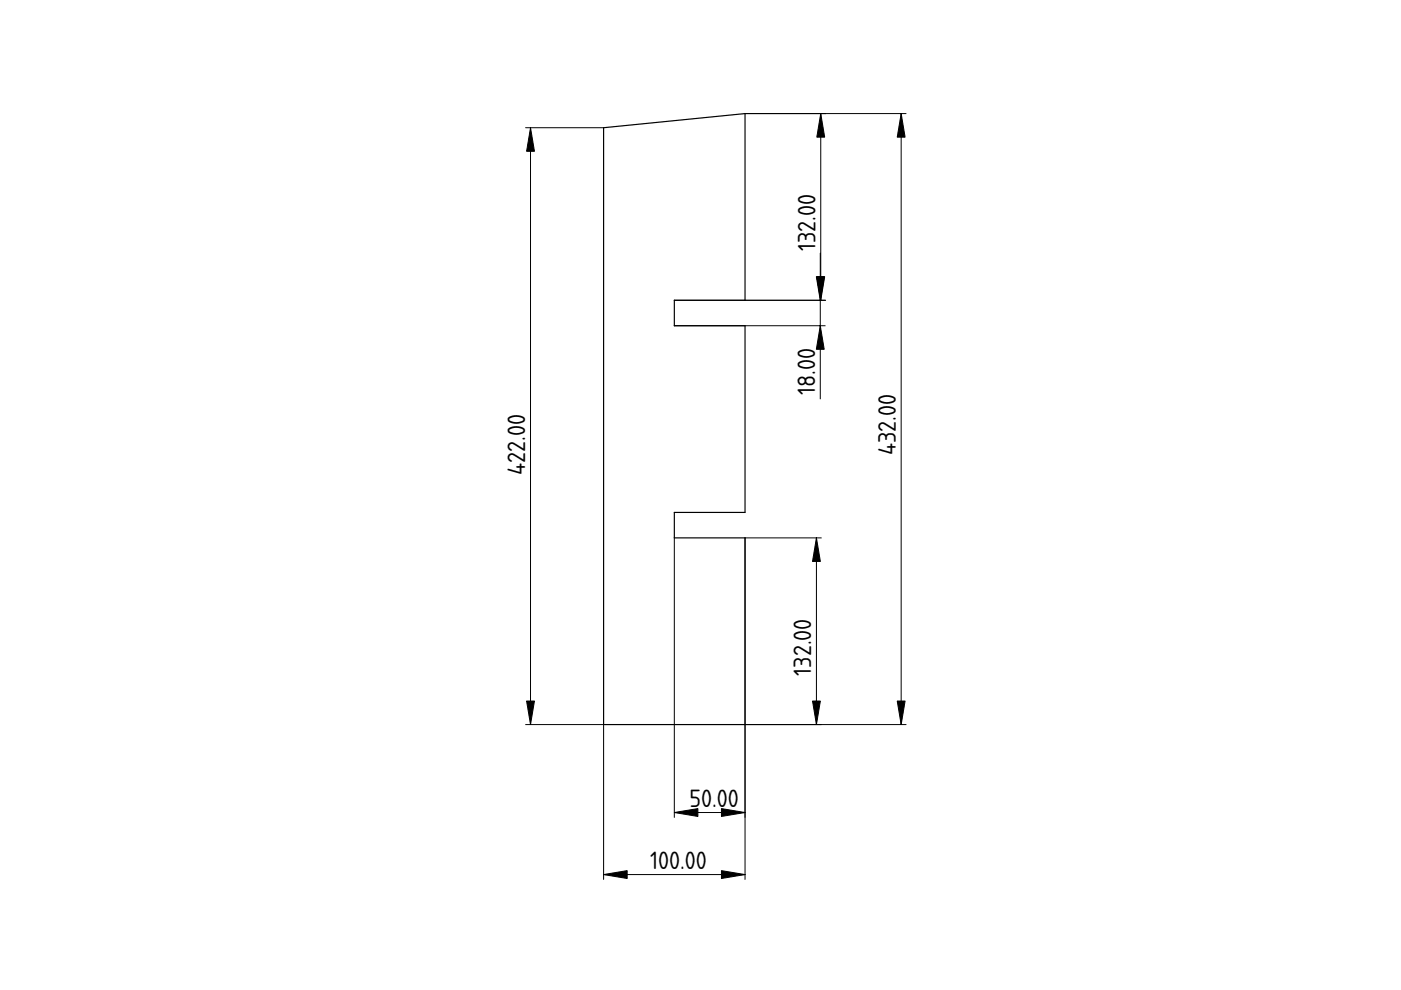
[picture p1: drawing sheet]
<svg xmlns="http://www.w3.org/2000/svg" width="297mm" height="210mm" viewBox="0 0 297 210" stroke-linecap="round" stroke-linejoin="round" font-family="sans-serif">
<g fill="none" stroke="#000" stroke-width=".21">
<path d="M111.4 27.1h16.6M112.5 27.1v126.5M158 24.1h34.1M174 24.1v39.6M191.1 24.1v129.5M173.9 53.7v30.9M143 63.7h32.1M143 69.1h32M143 88.9h.1M143 114v59.3M173.1 114v39.6M174.1 114h-16.1v72.5"/>
<path d="M111.4 153.6h16.6v32.9M158 153.6h34.1M143 172.3h15M128 185.4h30"/>
</g>
<path d="M128 27.1l30-3v39.6h-15v5.4h15v39.5h-15v5.4h15v39.6h-30z" fill="none" stroke="#000" stroke-width=".25"/>
<g fill="#000" stroke="#000" stroke-width=".21">
<path d="M112.5 27.1l.8 5h-1.7zM174 24.1l.8 5h-1.6zM191.1 24.1l.8 5h-1.7zM173.1 58.7h1.6l-.8 5zM173.9 69.1l.8 5h-1.6zM173.2 58.7h1.6l-.8 5zM173.1 114l.8 5h-1.6zM111.6 148.6h1.7l-.8 5zM172.3 148.6h1.6l-.8 5zM190.2 148.6h1.7l-.8 5zM143 172.3l5-.9v1.7zM153 171.4l5 .9-5 .8z"/>
<path d="M128 185.4l5-.8v1.7zM153 184.6l5 .8-5 .9z"/>
</g>
<g font-size="5">
<text x="172.9" y="53.3" transform="rotate(-90 172.9 53.3)">132.00</text>
<text x="172.8" y="83.8" transform="rotate(-90 172.8 83.8)">18.00</text>
<text x="111.4" y="100.8" transform="rotate(-90 111.4 100.8)">422.00</text>
<text x="190" y="96.6" transform="rotate(-90 190 96.6)">432.00</text>
<text x="172" y="143.3" transform="rotate(-90 172 143.3)">132.00</text>
<text x="146.2" y="171.2">50.00</text>
<text x="137.8" y="184.3">100.00</text>
</g>
</svg>
